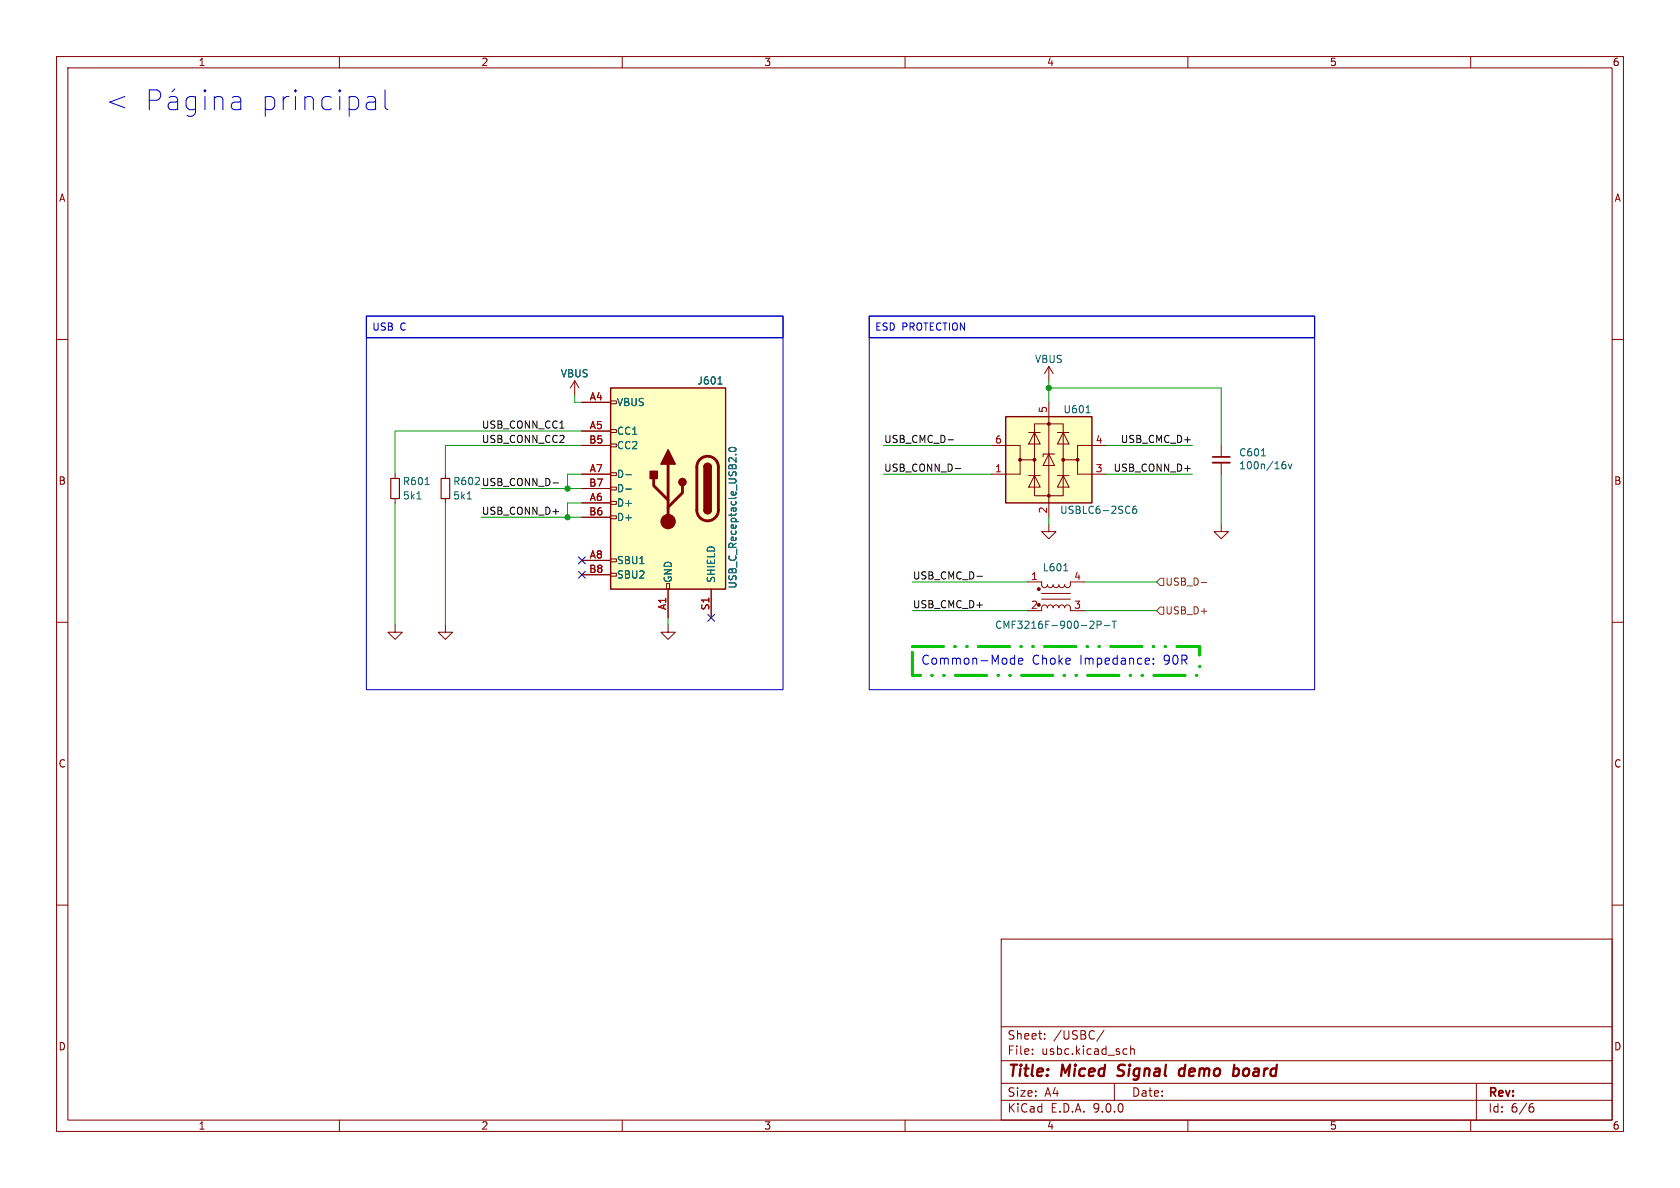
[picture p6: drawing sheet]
<svg xmlns="http://www.w3.org/2000/svg" width="297mm" height="210mm" viewBox="0 0 297 210" stroke-linecap="round" stroke-linejoin="round" font-family="sans-serif">
<g fill="none" stroke="#840000" stroke-width=".18">
<path d="M10 10h277v190h-277zM12 12h273v186h-273zM60 10v2M110 10v2M160 10v2M210 10v2M260 10v2M10 60h2M185.4 64.8l.8 1.2M185.4 64.8l-.7 1.2M185.4 64.8v2.5M215.9 78.7v2.1"/>
<path d="M285 60h2M78.7 83.8v.8M78.7 88.1v.8M185.4 92.7v1.3h-1.3l1.3 1.3 1.3-1.3h-1.3M215.9 92.7v1.3h-1.3l1.3 1.3 1.3-1.3h-1.3M215.9 81.8v2M10 110h2M181.6 108h2.5l.1-.8 .5-.3 .3 .2 .2 .3 .1-.3 .3-.2 .4 .2 .2 .3 .1-.3 .3-.2 .4 .2 .2 .3 .2-.4h.4l.3 .2 .1 .2 .2-.3 .4-.2 .4 .3v.8h2.6M181.6 102.9h2.5l.1 .7 .5 .3 .3-.2 .2-.3 .1 .3 .3 .2 .4-.1 .2-.4 .1 .3 .3 .2 .4-.1 .2-.4 .1 .3 .3 .2 .4-.1 .2-.4 .2 .4 .4 .1 .4-.3v-.7h2.6M184.1 105.9h5.1M184.1 104.9h5.1M285 110h2"/>
<path d="M10 160h2M177 166h108v32h-108zM285 160h2M60 198v2M110 198v2M160 198v2M177 194.5h108M177 191.5h108M177 187.5h108M177 181.5h108M182.5 186.3v.1M182.5 185.5v.1"/>
<path d="M184.7 183.6v.1M184.7 182.8v.1M195.2 182.1l-1.3 2M197 191.5v3M198.8 185.4l.4 .1M199.2 186.3l-.4 .1M199.9 185.5l.2-.1 .4 .1v.9M199.9 184.9v1.5M210 198v2M260 198v2M261 191.5v6.5M270.6 195.7h.4l.2 .3-.1 .5-.5 .1"/>
<path d="M271 195.1l-.4 .1"/>
</g>
<path d="M197.5 190.1l.3 .1M197.8 188.4l-.1 .2v.4M209.5 189a.66 .66 0 0 0-1 .3l-.1 .5 .2 .3 .1 .1 .6-.1M209.6 188.2l-.3 2M218.3 188.9l.6 .1 .1 .3v.5l-.5 .4" fill="none" stroke="#840000" stroke-width=".4"/>
<path d="M78 84.6h1.5v3.5h-1.5z" fill="none" stroke="#840000" stroke-width=".2"/>
<path d="M82.6 88.2h.7M223 80.6h.7M226.7 82.1h.4l.2 .2-.1 .5h-.5M227.2 81.6l-.4 .1M227.8 82l.3 .9 .3-.9M188.1 100.9h.7M193.2 109.8l.2 .2-.1 .3-.7 .8h.8M193.9 110.5l.7-.1 .1-.2-.1-.3-.7-.1v1.3M195.2 110.6h1M196.6 109.8h.7M197 109.8v1.3" fill="none" stroke="#006464" stroke-width=".18"/>
<g fill="#840000" stroke="#840000" stroke-width=".18">
<circle cx="183.6" cy="106.9" r=".25"/>
<circle cx="183.6" cy="104.1" r=".25"/>
</g>
<path d="M214.4 80.8h3" fill="none" stroke="#840000" stroke-width=".3"/>
<path d="M214.4 81.8h3" fill="none" stroke="#840000" stroke-width=".33"/>
<path d="M177.8 73.7h15.2v15.2h-15.2z" fill="#ffffc2"/>
<path d="M177.8 73.7h15.2v15.2h-15.2z" fill="none" stroke="#840000" stroke-width=".25"/>
<g fill="none" stroke="#840000" stroke-width=".18">
<path d="M101.6 67.3l-.8 1.3M101.6 67.3l.8 1.3M101.6 67.3v2.6M175.3 78.7h5v2.6h2.6M181.9 76.5h2M182.9 74.9h5.1v12.7h-5.1zM182.9 76.5l1 2h-2zM185.4 71.1v20.3M186.9 76.5h2.1M188 76.5l1 2h-2.1zM195.6 78.7h-5.1v2.6h-2.5M69.8 83.8v.8"/>
<path d="M69.8 88.1v.8M180.3 81.3v2.5h-5M181.9 84.1h2M182.9 84.1l1 2h-2zM185.4 80.3l1 2h-2zM186.4 80.3h-2v.5M186.9 84.1h2.1M188 84.1l1 2h-2.1zM190.5 81.3v2.5h5.1M69.8 110.5v1.3h-1.2l1.2 1.2 1.3-1.2h-1.3M78.7 110.5v1.3h-1.2l1.2 1.2 1.3-1.2h-1.3M118.1 110.5v1.3h-1.3l1.3 1.2 1.3-1.2h-1.3"/>
</g>
<g fill="#840000" stroke="#840000" stroke-width=".18">
<circle cx="180.3" cy="81.3" r=".25"/>
<circle cx="182.9" cy="81.3" r=".25"/>
<circle cx="185.4" cy="74.9" r=".25"/>
<circle cx="185.4" cy="87.6" r=".25"/>
<circle cx="188" cy="81.3" r=".25"/>
<circle cx="190.5" cy="81.3" r=".25"/>
</g>
<path d="M192 73h.7M73.7 88.2h.7M75.2 85.7h.7M200.8 89.5h-.3a.86 .86 0 0 0 0 1.2l.4-.1 .1-.4-.3-.2h-.2l-.3 .2" fill="none" stroke="#006464" stroke-width=".18"/>
<path d="M69.1 84.6h1.5v3.5h-1.5z" fill="none" stroke="#840000" stroke-width=".2"/>
<path d="M107.9 68.6h20.4v35.5h-20.4z" fill="#ffffc2"/>
<g fill="none" stroke="#840000" stroke-width=".18">
<path d="M102.9 71.1h5M102.9 76.2h5M102.9 78.7h5M107.9 70.9h1.1v.5h-1.1zM107.9 75.9h1.1v.6h-1.1zM107.9 78.5h1.1v.5h-1.1zM102.9 83.8h5M102.9 86.4h5M102.9 88.9h5M102.9 91.4h5M102.9 99.1h5M107.9 83.6h1.1v.5h-1.1z"/>
<path d="M107.9 86.1h1.1v.5h-1.1zM107.9 88.6h1.1v.6h-1.1zM107.9 91.2h1.1v.5h-1.1zM107.9 98.8h1.1v.5h-1.1zM102.9 101.6h5M107.9 101.3h1.1v.6h-1.1zM117.9 103.1h.5v1h-.5zM118.1 104.1v5.1M125.7 104.1v5.1"/>
</g>
<path d="M107.9 68.6h20.4v35.5h-20.4zM124.5 82.6a.64 .64 0 0 1 .6-.7 .64 .64 0 0 1 .6 .7M124.5 90.2a.64 .64 0 0 0 .6 .6 .64 .64 0 0 0 .6-.6" fill="none" stroke="#840000" stroke-width=".25"/>
<path d="M115.6 84.6v1.3l2.5 2.5M118.1 82v10.2M120.6 85.9v1.2l-2.5 2.6M123.7 81.2a1.91 1.91 0 0 1 2.1-.4 1.91 1.91 0 0 1 1.2 1.8v7.6a1.91 1.91 0 0 1-1.9 1.9 1.91 1.91 0 0 1-1.9-1.9v-7.8l.2-.6z" fill="none" stroke="#840000" stroke-width=".51"/>
<g fill="#840000" stroke="#840000" stroke-width=".25">
<path d="M124.5 82.6h1.2v7.6h-1.2z"/>
<path d="M124.6 82.1a.64 .64 0 0 1 .7-.1 .64 .64 0 0 1 .4 .6h-1.2z"/>
<path d="M124.5 90.2h1.2a.64 .64 0 0 1-.6 .6 .64 .64 0 0 1-.6-.6z"/>
<path d="M118.1 79.5l1.3 2.5h-2.6z"/>
<path d="M114.9 83.3h1.3v1.3h-1.3z"/>
<circle cx="120.6" cy="85.2" r=".63"/>
</g>
<circle cx="118.1" cy="92.2" r="1.27" fill="#840000" stroke="#840000" stroke-width=".18"/>
<path d="M126.9 67.9h.8M129 79.2a.69 .69 0 0 1 1.1 .3 .72 .72 0 0 1-1.3-.1zM110.6 83.9h1M110.6 86.5h1M130 80.4h.1" fill="none" stroke="#006464" stroke-width=".18"/>
<path d="M205.1 102.2h.6v1.3h-.6l-.6-.6zM205.1 107.3h.6v1.3h-.6l-.6-.6zM212.4 103h.9" fill="none" stroke="#725600" stroke-width=".18"/>
<path d="M167.6 77.7h1M97.8 85.4h.9M168.9 82.8h1M172.7 101.9h1" fill="none" stroke="#0f0f0f" stroke-width=".18"/>
<g fill="none" stroke="#009600" stroke-width=".18">
<path d="M101.6 69.9v1.2h1.3M102.9 78.7h-24.2v5.1M102.9 76.2h-33.1v7.6M156.2 78.7h19.1M185.4 67.3v3.8M185.4 68.6h30.5v10.1M195.6 78.7h15.2M69.8 88.9v21.6M78.7 88.9v21.6M85.1 91.4h17.8M85.1 86.4h17.8M102.9 83.8h-2.6v2.6"/>
<path d="M102.9 88.9h-2.6v2.5M156.2 83.8h19.1M185.4 91.4v1.3M195.6 83.8h15.2M215.9 83.8v8.9M118.1 109.2v1.3M161.3 108h20.3M161.3 102.9h20.3M191.8 108h12.7M191.8 102.9h12.7"/>
</g>
<path d="M102.3 98.5l1.2 1.2M103.5 98.5l-1.2 1.2M102.3 101l1.2 1.2M103.5 101l-1.2 1.2M125.1 108.6l1.2 1.2M126.3 108.6l-1.2 1.2" fill="none" stroke="#000084" stroke-width=".18"/>
<g fill="none" stroke="#0000c2" stroke-width=".18">
<path d="M26.4 17.7h1.3a.95 .95 0 0 0 .7-.9 .95 .95 0 0 0-.7-.9h-1.3v3.5M29.9 17.2l.3-.1h.7l.3 .1 .2 .4v1.8M30.9 15.7l-.5 .5M31.4 17.9l-.3 .2h-.9a.69 .69 0 0 0-.5 .6 .69 .69 0 0 0 .5 .7h.9l.3-.2M34.6 17.2l-.4-.1h-.6l-.5 .3-.2 .3v1l.3 .5 .4 .2h.6l.4-.2M34.6 17.1v2.8a.95 .95 0 0 1-1.5 .5M36.2 15.9v.3M36.2 17.1v2.3M36.2 15.9l-.1 .2 .1 .1M36.2 15.9l.2 .2-.2 .1M37.9 17.4a.87 .87 0 0 1 1.5 .2v1.8M37.9 17.1v2.3"/>
<path d="M41.1 17.2l.3-.1h.7l.3 .1 .2 .4v1.8M42.6 17.9l-.4 .2h-.8a.69 .69 0 0 0-.5 .6 .69 .69 0 0 0 .5 .7h.8l.4-.2M64.9 17.2l.3-.1h.7l.3 .1 .2 .4v1.8M64.9 19.2l.3 .2h.9l.3-.2M66.4 17.9l-.3 .2h-.9l-.3 .1M68.1 15.9v3l.1 .3 .4 .2M64.8 55.9h73.6v3.8h-73.6zM64.8 59.7h73.6v62.2h-73.6zM153.7 55.9h78.7v3.8h-78.7zM153.7 59.7h78.7v62.2h-78.7zM178.8 117.3h.6M178.8 116.4h.6"/>
<path d="M179.4 115.8v1.6M180.1 116.9l.7-.2-.1-.3h-.4l-.2 .2v.7h.6M203 116.4h.1l.1 .3-.7 .2M203.1 117.3l-.1 .1M203.9 117.3v.1M203.9 116.4v.2"/>
</g>
<path d="M161.3 114.3h50.8v5.1h-50.8z" fill="none" stroke="#00c200" stroke-width=".5" stroke-dasharray="5.5 2 .1 2 .1 2"/>
<g fill="#009600" stroke="#009600" stroke-width=".18">
<circle cx="100.3" cy="86.4" r=".46"/>
<circle cx="100.3" cy="91.4" r=".46"/>
<circle cx="185.4" cy="68.6" r=".46"/>
</g>
<g font-size="4.9" fill="#0000c2">
<text x="18.7" y="19.8">&lt;</text>
<text x="45.7" y="19.8">principal</text>
</g>
<g font-size="2.8" fill="#840000">
<text x="178" y="190.9">Title:</text>
<text x="187.7" y="190.9">Miced</text>
<text x="198.5" y="190.9">Signal</text>
<text x="210.1" y="190.9">demo</text>
<text x="220.4" y="190.9">board</text>
</g>
<g font-size="2.2" fill="#0000c2">
<text x="162.7" y="117.8">Common-Mode</text>
<text x="182.4" y="117.8">Choke</text>
<text x="190.9" y="117.8">Impedance:</text>
<text x="205.8" y="117.8">90R</text>
</g>
<g font-size="2.1" fill="#840000">
<text x="178" y="184">Sheet:</text>
<text x="186.2" y="184">/USBC/</text>
<text x="178" y="186.7">File:</text>
<text x="184.1" y="186.7">usbc.kicad_sch</text>
<text x="178" y="196.9">KiCad</text>
<text x="178" y="194.1">Size:</text>
<text x="184.7" y="194.1">A4</text>
<text x="185.7" y="196.9">E.D.A.</text>
<text x="193.3" y="196.9">9.0.0</text>
<text x="200" y="194.1">Date:</text>
<text x="263" y="194.3">Rev:</text>
<text x="263" y="196.9">Id:</text>
<text x="267.1" y="196.9">6/6</text>
</g>
<g font-size="1.8" fill="#840000">
<text x="35" y="11.9">1</text>
<text x="85" y="11.9">2</text>
<text x="135" y="11.9">3</text>
<text x="185" y="11.9">4</text>
<text x="235" y="11.9">5</text>
<text x="285" y="11.9">6</text>
<text x="10.3" y="35.9">A</text>
<text x="285.3" y="35.9">A</text>
<text x="10.3" y="85.9">B</text>
<text x="285.3" y="85.9">B</text>
<text x="10.3" y="135.9">C</text>
<text x="285.3" y="135.9">C</text>
<text x="10.3" y="185.9">D</text>
<text x="285.3" y="185.9">D</text>
<text x="35" y="199.9">1</text>
<text x="85" y="199.9">2</text>
<text x="135" y="199.9">3</text>
<text x="185" y="199.9">4</text>
<text x="235" y="199.9">5</text>
<text x="285" y="199.9">6</text>
</g>
<g font-size="1.8" fill="#0000c2">
<text x="65.7" y="58.6">USB</text>
<text x="70.7" y="58.6">C</text>
<text x="154.6" y="58.6">ESD PROTECTION</text>
</g>
<g font-size="1.8" fill="#006464">
<text x="182.9" y="64.4">VBUS</text>
<text x="99" y="66.9">VBUS</text>
<text x="109" y="72">VBUS</text>
<text x="123.2" y="68.2">J601</text>
<text x="109" y="77.1">CC1</text>
<text x="187.9" y="73.3">U601</text>
<text x="109" y="79.6">CC2</text>
<text x="219" y="80.9">C601</text>
<text x="219" y="83.2">100n/16v</text>
<text x="71.1" y="86">R601</text>
<text x="71.1" y="88.5">5k1</text>
<text x="80" y="88.5">5k1</text>
<text x="109" y="84.7">D-</text>
<text x="109" y="87.2">D-</text>
<text x="109" y="89.8">D+</text>
<text x="109" y="92.3">D+</text>
<text x="187.3" y="91">USBLC6-2SC6</text>
<text x="109" y="99.9">SBU1</text>
<text x="184.3" y="101.2">L601</text>
<text x="109" y="102.5">SBU2</text>
<text x="119" y="103.1" transform="rotate(-90 119 103.1)">GND</text>
<text x="126.6" y="103.1" transform="rotate(-90 126.6 103.1)">SHIELD</text>
<text x="130.4" y="104.2" transform="rotate(-90 130.4 104.2)">USB_C_Receptacle_USB2.0</text>
<text x="175.8" y="111.4">CMF3216F-900-2P-T</text>
</g>
<g font-size="1.8" fill="#a90000">
<text x="104.2" y="70.9">A4</text>
<text x="104.2" y="75.9">A5</text>
<text x="185.2" y="73.1" transform="rotate(-90 185.2 73.1)">5</text>
<text x="104.1" y="78.5">B5</text>
<text x="104.2" y="83.6">A7</text>
<text x="175.8" y="78.5">6</text>
<text x="175.8" y="83.6">1</text>
<text x="193.6" y="78.5">4</text>
<text x="193.6" y="83.6">3</text>
<text x="104.1" y="86.1">B7</text>
<text x="104.2" y="88.6">A6</text>
<text x="104.1" y="91.2">B6</text>
<text x="185.2" y="90.9" transform="rotate(-90 185.2 90.9)">2</text>
<text x="104.1" y="101.3">B8</text>
<text x="104.2" y="98.8">A8</text>
<text x="117.9" y="107.9" transform="rotate(-90 117.9 107.9)">A1</text>
<text x="125.5" y="108" transform="rotate(-90 125.5 108)">S1</text>
<text x="182.2" y="107.7">2</text>
<text x="182.2" y="102.6">1</text>
<text x="189.8" y="107.7">3</text>
<text x="189.8" y="102.6">4</text>
</g>
<g font-size="1.8" fill="#0f0f0f">
<text x="85.1" y="75.9">USB_CONN_CC1</text>
<text x="85.1" y="78.4">USB_CONN_CC2</text>
<text x="156.2" y="78.4">USB_CMC_D-</text>
<text x="156.2" y="83.5">USB_CONN_D-</text>
<text x="196.8" y="83.5">USB_CONN_D+</text>
<text x="198" y="78.4">USB_CMC_D+</text>
<text x="80" y="86">R602 USB_CONN_D-</text>
<text x="85.1" y="91.1">USB_CONN_D+</text>
<text x="161.3" y="107.6">USB_CMC_D+</text>
<text x="161.3" y="102.5">USB_CMC_D-</text>
</g>
<g font-size="1.8" fill="#725600">
<text x="205.9" y="103.7">USB_D-</text>
<text x="205.9" y="108.8">USB_D+</text>
</g>
</svg>
